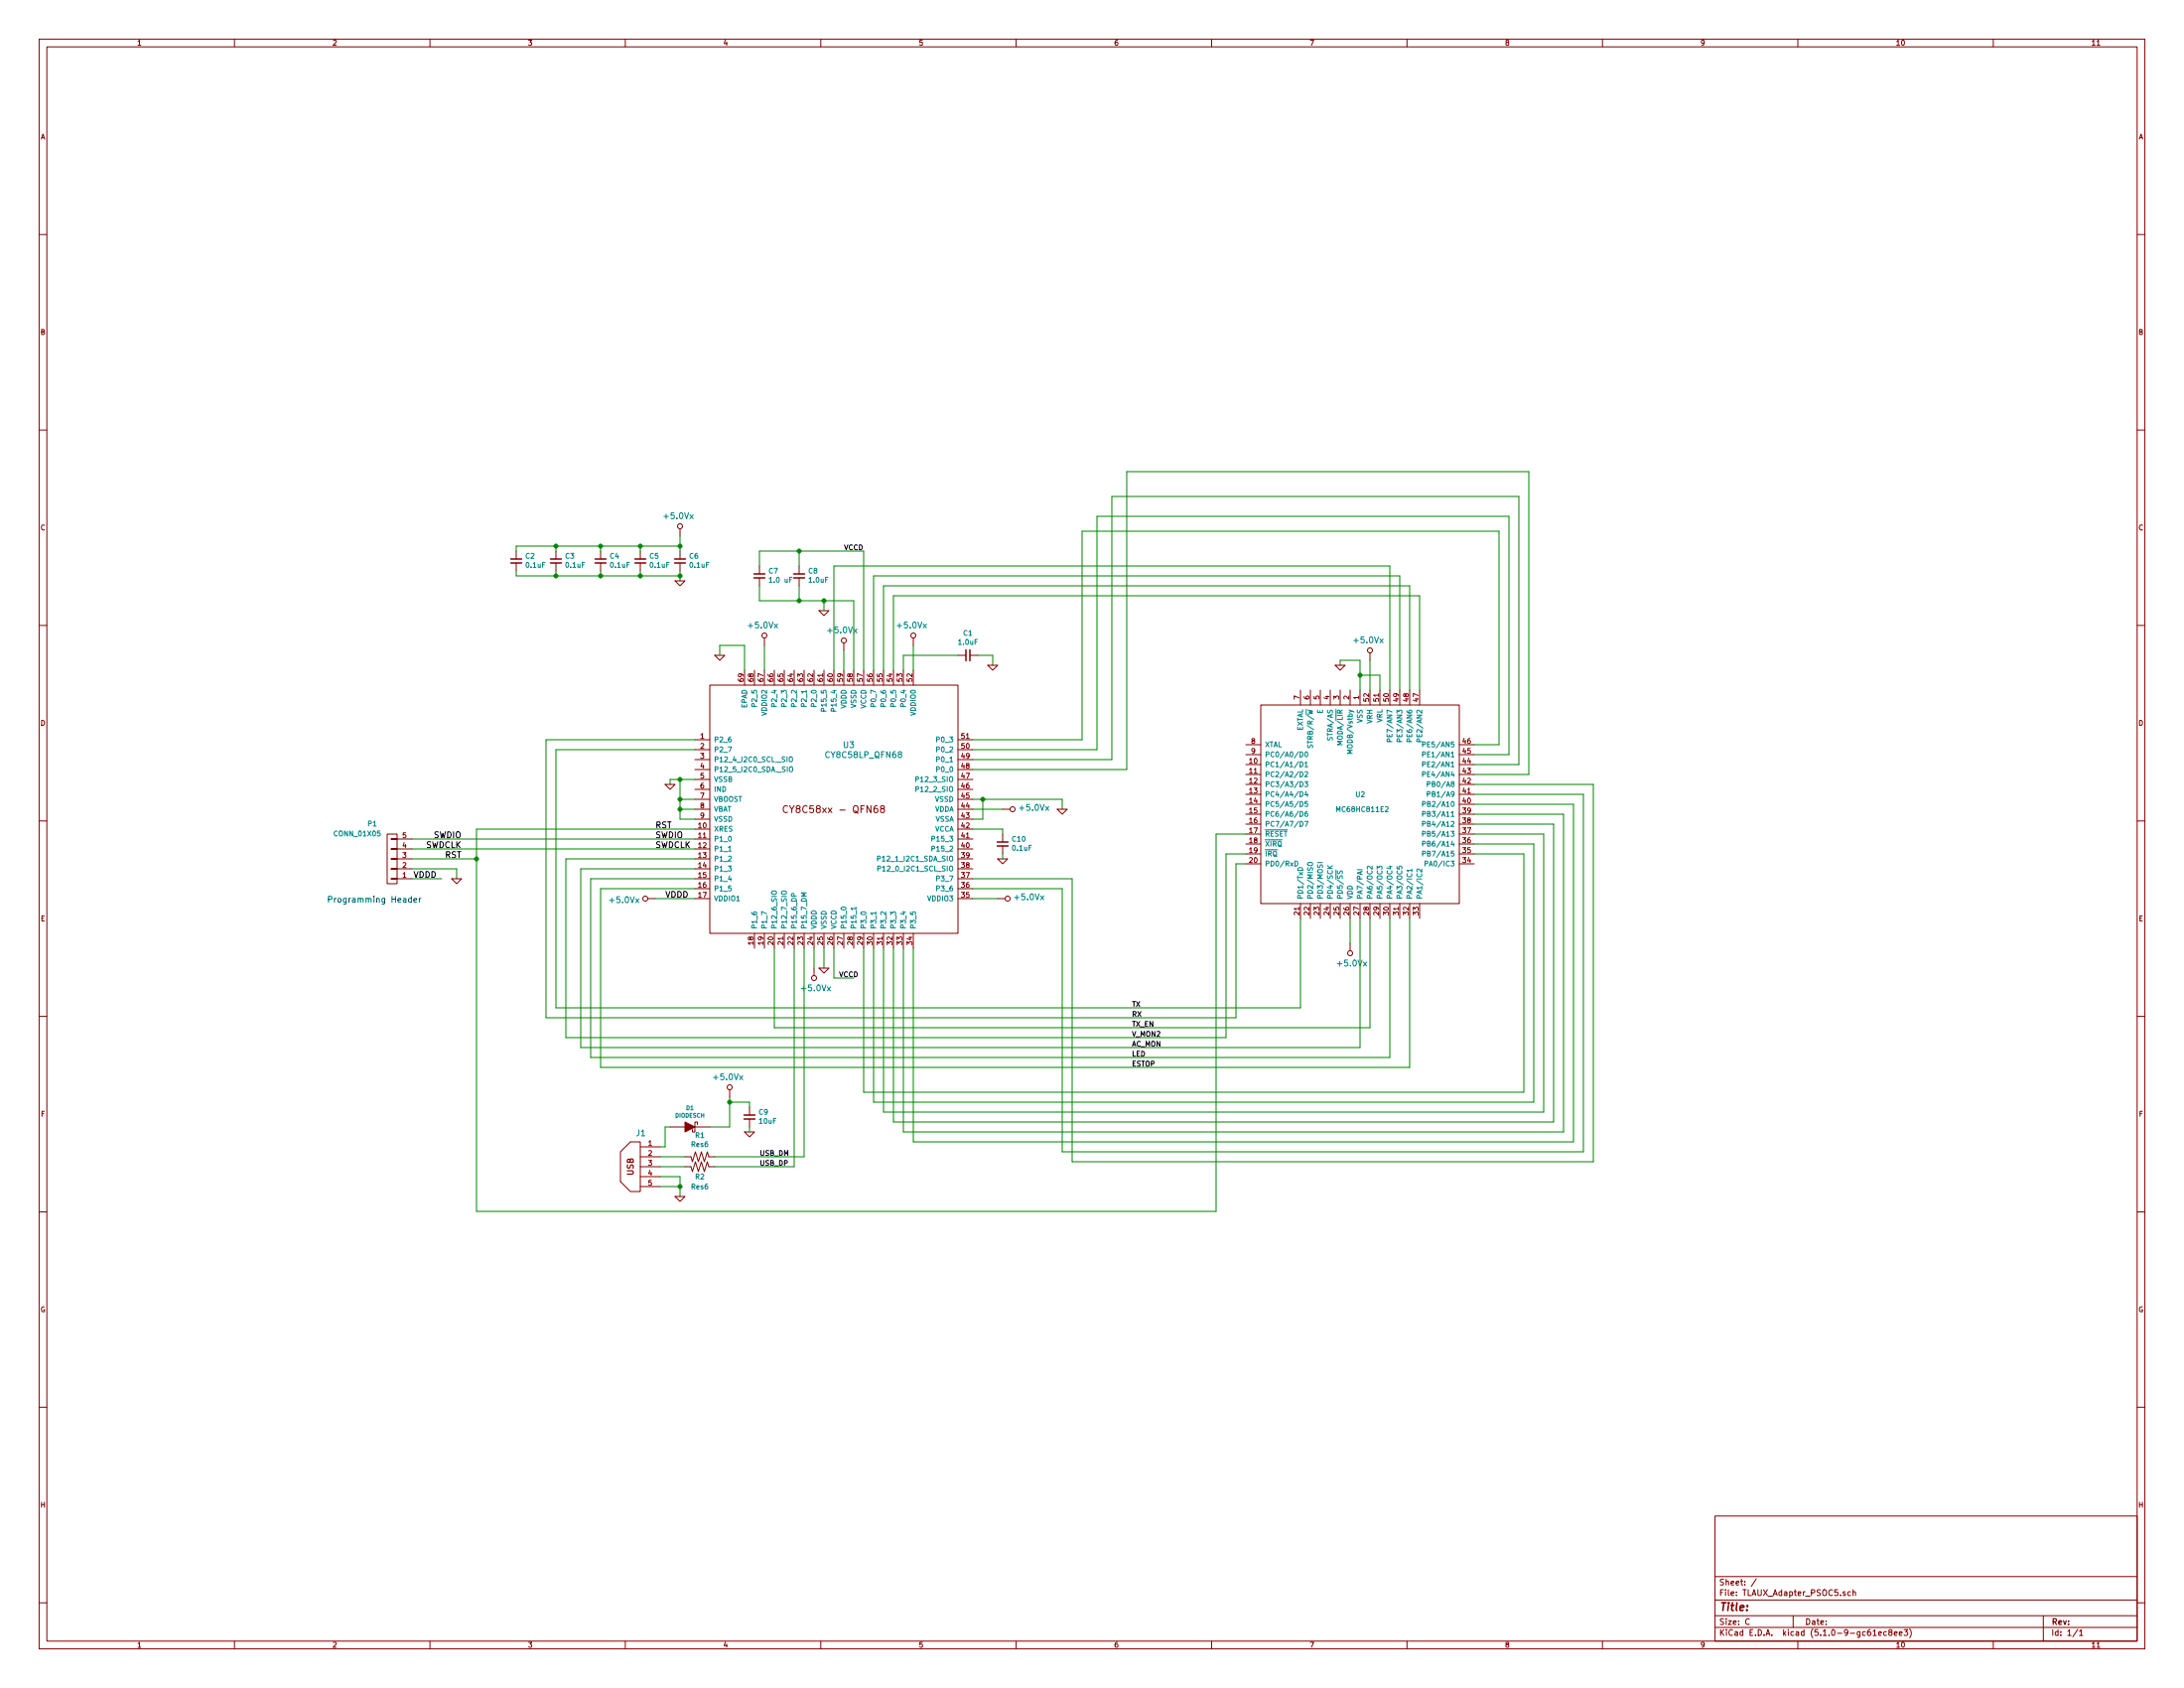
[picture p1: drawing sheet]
EESchema Schematic File Version 4
LIBS:TLAUX_Adapter_PSOC5-cache
EELAYER 29 0
EELAYER END
$Descr C 22000 17000
encoding utf-8
Sheet 1 1
Title ""
Date ""
Rev ""
Comp ""
Comment1 ""
Comment2 ""
Comment3 ""
Comment4 ""
$EndDescr
$Comp
L TLAUX_Adapter_PSOC5-rescue:MC68HC811E2-t_processor U2
U 1 1
P 13700 8100
F 0 "U2" H 13650 8200 50  0000 L CNN
F 1 "MC68HC811E2" H 13450 8050 50  0000 L CNN
F 2 "t_sockets:PLCC_52_Socket" H 13700 8100 50  0001 C CNN
F 3 "" H 13700 8100 50  0001 C CNN
	1    13700 8100
	1    0    0    -1  
$EndComp
Wire Wire Line
	6750 7850 6850 7850
Wire Wire Line
	6850 8250 7000 8250
Wire Wire Line
	6850 8150 7000 8150
Wire Wire Line
	6850 7850 6850 8050
Wire Wire Line
	7000 8050 6850 8050
Connection ~ 6850 8150
Text Label 6700 9050 0    60   ~ 0
VDDD
$Comp
L TLAUX_Adapter_PSOC5-rescue:CONN_01X05-t_Connectors P1
U 1 1
P 3950 8650
F 0 "P1" H 4150 8300 50  0000 C CNN
F 1 "CONN_01X05" H 4300 8400 50  0000 C CNN
F 2 "w_pin_strip:pin_strip_5" H 3950 8650 50  0001 C CNN
F 3 "" H 3950 8650 50  0000 C CNN
	1    3950 8650
	-1   0    0    1   
$EndComp
Wire Wire Line
	4150 8450 7000 8450
Wire Wire Line
	4150 8650 4800 8650
Wire Wire Line
	4150 8750 4600 8750
Wire Wire Line
	4600 8750 4600 8850
Wire Wire Line
	4150 8850 4450 8850
Text Label 4400 8850 2    60   ~ 0
VDDD
Text Notes 4250 9100 2    60   ~ 0
Programming Header
Text Label 4650 8650 2    60   ~ 0
RST
Text Label 4650 8550 2    60   ~ 0
SWDCLK
Text Label 4650 8450 2    60   ~ 0
SWDIO
Wire Wire Line
	7000 8350 4800 8350
Text Label 6600 8350 0    60   ~ 0
RST
Wire Wire Line
	4150 8550 7000 8550
Text Label 6600 8450 0    60   ~ 0
SWDIO
Text Label 6600 8550 0    60   ~ 0
SWDCLK
Wire Wire Line
	4800 8350 4800 8650
Wire Wire Line
	6750 7900 6750 7850
Connection ~ 6850 7850
Connection ~ 6850 8050
Wire Wire Line
	6850 8150 6850 8250
Wire Wire Line
	6850 7850 7000 7850
Wire Wire Line
	6850 8050 6850 8150
$Comp
L TLAUX_Adapter_PSOC5-rescue:CY8C58LP_QFN68-t_Cypress U3
U 1 1
P 8400 8150
F 0 "U3" H 8550 8800 60  0000 C CNN
F 1 "CY8C58LP_QFN68" H 8700 8700 60  0000 C CNN
F 2 "t_qfn:QFN_68" H 8400 8150 60  0001 C CNN
F 3 "" H 8400 8150 60  0000 C CNN
F 4 "428-3231-ND" H 8400 8150 60  0001 C CNN "Digikey"
	1    8400 8150
	1    0    0    -1  
$EndComp
Wire Wire Line
	6600 9050 7000 9050
Wire Wire Line
	13700 6950 13700 6800
Wire Wire Line
	13700 6800 13900 6800
Wire Wire Line
	13900 6800 13900 6950
Wire Wire Line
	13700 6800 13700 6650
Wire Wire Line
	13700 6650 13500 6650
Wire Wire Line
	13500 6650 13500 6700
Connection ~ 13700 6800
Wire Wire Line
	13800 6950 13800 6650
$Comp
L TLAUX_Adapter_PSOC5-rescue:GND-t_Power #PWR016
U 1 1
P 13500 6700
F 0 "#PWR016" H 13500 6700 30  0001 C CNN
F 1 "GND" H 13500 6630 30  0001 C CNN
F 2 "" H 13500 6700 60  0000 C CNN
F 3 "" H 13500 6700 60  0000 C CNN
	1    13500 6700
	1    0    0    -1  
$EndComp
$Comp
L TLAUX_Adapter_PSOC5-rescue:+5.0Vx-t_Power #PWR018
U 1 1
P 13800 6550
F 0 "#PWR018" H 13800 6525 60  0001 C CNN
F 1 "+5.0Vx" H 13782 6656 60  0000 C CNN
F 2 "" H 13800 6550 60  0000 C CNN
F 3 "" H 13800 6550 60  0000 C CNN
	1    13800 6550
	1    0    0    -1  
$EndComp
$Comp
L TLAUX_Adapter_PSOC5-rescue:+5.0Vx-t_Power #PWR017
U 1 1
P 13600 9600
F 0 "#PWR017" H 13600 9575 60  0001 C CNN
F 1 "+5.0Vx" H 13583 9705 60  0000 C CNN
F 2 "" H 13600 9600 60  0000 C CNN
F 3 "" H 13600 9600 60  0000 C CNN
	1    13600 9600
	-1   0    0    1   
$EndComp
Wire Wire Line
	13600 9500 13600 9250
Wire Wire Line
	13100 9250 13100 10150
Wire Wire Line
	5600 10150 5600 7550
Wire Wire Line
	5600 7550 7000 7550
Wire Wire Line
	5600 10150 13100 10150
Wire Wire Line
	12550 8700 12450 8700
Wire Wire Line
	12450 8700 12450 10250
Wire Wire Line
	12450 10250 5500 10250
Wire Wire Line
	5500 10250 5500 7450
Wire Wire Line
	5500 7450 7000 7450
$Comp
L TLAUX_Adapter_PSOC5-rescue:GND-t_Power #PWR01
U 1 1
P 4600 8850
F 0 "#PWR01" H 4600 8850 30  0001 C CNN
F 1 "GND" H 4600 8780 30  0001 C CNN
F 2 "" H 4600 8850 60  0000 C CNN
F 3 "" H 4600 8850 60  0000 C CNN
	1    4600 8850
	1    0    0    -1  
$EndComp
$Comp
L TLAUX_Adapter_PSOC5-rescue:GND-t_Power #PWR03
U 1 1
P 6750 7900
F 0 "#PWR03" H 6750 7900 30  0001 C CNN
F 1 "GND" H 6750 7830 30  0001 C CNN
F 2 "" H 6750 7900 60  0000 C CNN
F 3 "" H 6750 7900 60  0000 C CNN
	1    6750 7900
	1    0    0    -1  
$EndComp
Wire Wire Line
	7700 6750 7700 6500
Wire Wire Line
	9200 6750 9200 6500
Wire Wire Line
	9800 8250 9900 8250
Wire Wire Line
	9900 8250 9900 8050
Wire Wire Line
	9900 8050 9800 8050
Wire Wire Line
	9900 8050 10700 8050
Wire Wire Line
	10700 8050 10700 8150
Connection ~ 9900 8050
$Comp
L TLAUX_Adapter_PSOC5-rescue:GND-t_Power #PWR015
U 1 1
P 10700 8150
F 0 "#PWR015" H 10700 8150 30  0001 C CNN
F 1 "GND" H 10700 8080 30  0001 C CNN
F 2 "" H 10700 8150 60  0000 C CNN
F 3 "" H 10700 8150 60  0000 C CNN
	1    10700 8150
	1    0    0    -1  
$EndComp
$Comp
L TLAUX_Adapter_PSOC5-rescue:+5.0Vx-t_Power #PWR014
U 1 1
P 10200 8150
F 0 "#PWR014" H 10200 8125 60  0001 C CNN
F 1 "+5.0Vx" V 10182 8203 60  0000 L CNN
F 2 "" H 10200 8150 60  0000 C CNN
F 3 "" H 10200 8150 60  0000 C CNN
	1    10200 8150
	0    1    1    0   
$EndComp
$Comp
L TLAUX_Adapter_PSOC5-rescue:+5.0Vx-t_Power #PWR013
U 1 1
P 10150 9050
F 0 "#PWR013" H 10150 9025 60  0001 C CNN
F 1 "+5.0Vx" V 10132 9103 60  0000 L CNN
F 2 "" H 10150 9050 60  0000 C CNN
F 3 "" H 10150 9050 60  0000 C CNN
	1    10150 9050
	0    1    1    0   
$EndComp
Wire Wire Line
	10050 9050 9800 9050
$Comp
L TLAUX_Adapter_PSOC5-rescue:+5.0Vx-t_Power #PWR02
U 1 1
P 6500 9050
F 0 "#PWR02" H 6500 9025 60  0001 C CNN
F 1 "+5.0Vx" V 6483 9103 60  0000 L CNN
F 2 "" H 6500 9050 60  0000 C CNN
F 3 "" H 6500 9050 60  0000 C CNN
	1    6500 9050
	0    -1   -1   0   
$EndComp
$Comp
L TLAUX_Adapter_PSOC5-rescue:+5.0Vx-t_Power #PWR07
U 1 1
P 8200 9850
F 0 "#PWR07" H 8200 9825 60  0001 C CNN
F 1 "+5.0Vx" H 8183 9955 60  0000 C CNN
F 2 "" H 8200 9850 60  0000 C CNN
F 3 "" H 8200 9850 60  0000 C CNN
	1    8200 9850
	-1   0    0    1   
$EndComp
Wire Wire Line
	8300 9550 8300 9750
$Comp
L TLAUX_Adapter_PSOC5-rescue:GND-t_Power #PWR08
U 1 1
P 8300 9750
F 0 "#PWR08" H 8300 9750 30  0001 C CNN
F 1 "GND" H 8300 9680 30  0001 C CNN
F 2 "" H 8300 9750 60  0000 C CNN
F 3 "" H 8300 9750 60  0000 C CNN
	1    8300 9750
	1    0    0    -1  
$EndComp
$Comp
L TLAUX_Adapter_PSOC5-rescue:+5.0Vx-t_Power #PWR011
U 1 1
P 9200 6400
F 0 "#PWR011" H 9200 6375 60  0001 C CNN
F 1 "+5.0Vx" H 9182 6506 60  0000 C CNN
F 2 "" H 9200 6400 60  0000 C CNN
F 3 "" H 9200 6400 60  0000 C CNN
	1    9200 6400
	1    0    0    -1  
$EndComp
$Comp
L TLAUX_Adapter_PSOC5-rescue:+5.0Vx-t_Power #PWR06
U 1 1
P 7700 6400
F 0 "#PWR06" H 7700 6375 60  0001 C CNN
F 1 "+5.0Vx" H 7682 6506 60  0000 C CNN
F 2 "" H 7700 6400 60  0000 C CNN
F 3 "" H 7700 6400 60  0000 C CNN
	1    7700 6400
	1    0    0    -1  
$EndComp
$Comp
L TLAUX_Adapter_PSOC5-rescue:+5.0Vx-t_Power #PWR09
U 1 1
P 8500 6450
F 0 "#PWR09" H 8500 6425 60  0001 C CNN
F 1 "+5.0Vx" H 8482 6556 60  0000 C CNN
F 2 "" H 8500 6450 60  0000 C CNN
F 3 "" H 8500 6450 60  0000 C CNN
	1    8500 6450
	1    0    0    -1  
$EndComp
$Comp
L TLAUX_Adapter_PSOC5-rescue:GND-t_Power #PWR010
U 1 1
P 8300 6150
F 0 "#PWR010" H 8300 6150 30  0001 C CNN
F 1 "GND" H 8300 6080 30  0001 C CNN
F 2 "" H 8300 6150 60  0000 C CNN
F 3 "" H 8300 6150 60  0000 C CNN
	1    8300 6150
	1    0    0    -1  
$EndComp
$Comp
L TLAUX_Adapter_PSOC5-rescue:C_small-t_Devices C1
U 1 1
P 9750 6600
F 0 "C1" V 9525 6600 50  0000 C CNN
F 1 "1.0uF" V 9616 6600 50  0000 C CNN
F 2 "t_passive_smd:cap_0603" H 9788 6450 50  0001 C CNN
F 3 "" H 9750 6600 50  0001 C CNN
	1    9750 6600
	0    1    1    0   
$EndComp
Wire Wire Line
	9650 6600 9100 6600
Wire Wire Line
	9100 6600 9100 6750
Wire Wire Line
	9850 6600 10000 6600
Wire Wire Line
	10000 6600 10000 6700
$Comp
L TLAUX_Adapter_PSOC5-rescue:GND-t_Power #PWR012
U 1 1
P 10000 6700
F 0 "#PWR012" H 10000 6700 30  0001 C CNN
F 1 "GND" H 10000 6630 30  0001 C CNN
F 2 "" H 10000 6700 60  0000 C CNN
F 3 "" H 10000 6700 60  0000 C CNN
	1    10000 6700
	1    0    0    -1  
$EndComp
Wire Wire Line
	14000 6950 14000 5700
Wire Wire Line
	14000 5700 8400 5700
Wire Wire Line
	8400 5700 8400 6750
Wire Wire Line
	8800 6750 8800 5800
Wire Wire Line
	8800 5800 14100 5800
Wire Wire Line
	14100 5800 14100 6950
Wire Wire Line
	8900 5900 14200 5900
Wire Wire Line
	14200 5900 14200 6950
Wire Wire Line
	8900 6750 8900 5900
Wire Wire Line
	14300 6950 14300 6000
Wire Wire Line
	14300 6000 9000 6000
Wire Wire Line
	9000 6000 9000 6750
Wire Wire Line
	9800 7450 10900 7450
Wire Wire Line
	10900 7450 10900 5350
Wire Wire Line
	10900 5350 15100 5350
Wire Wire Line
	15100 5350 15100 7500
Wire Wire Line
	15100 7500 14850 7500
Wire Wire Line
	14850 7600 15200 7600
Wire Wire Line
	15200 7600 15200 5200
Wire Wire Line
	15200 5200 11050 5200
Wire Wire Line
	11050 5200 11050 7550
Wire Wire Line
	11050 7550 9800 7550
Wire Wire Line
	9800 7650 11200 7650
Wire Wire Line
	11200 7650 11200 5000
Wire Wire Line
	11200 5000 15300 5000
Wire Wire Line
	15300 5000 15300 7700
Wire Wire Line
	15300 7700 14850 7700
Wire Wire Line
	14850 7800 15400 7800
Wire Wire Line
	15400 7800 15400 4750
Wire Wire Line
	15400 4750 11350 4750
Wire Wire Line
	11350 4750 11350 7750
Wire Wire Line
	11350 7750 9800 7750
Wire Wire Line
	8700 9550 8700 11000
Wire Wire Line
	8700 11000 15350 11000
Wire Wire Line
	15350 11000 15350 8600
Wire Wire Line
	15350 8600 14850 8600
Wire Wire Line
	14850 8500 15450 8500
Wire Wire Line
	15450 8500 15450 11100
Wire Wire Line
	15450 11100 8800 11100
Wire Wire Line
	8800 11100 8800 9550
Wire Wire Line
	8900 9550 8900 11200
Wire Wire Line
	8900 11200 15550 11200
Wire Wire Line
	15550 11200 15550 8400
Wire Wire Line
	15550 8400 14850 8400
Wire Wire Line
	9000 9550 9000 11300
Wire Wire Line
	9000 11300 15650 11300
Wire Wire Line
	15650 11300 15650 8300
Wire Wire Line
	15650 8300 14850 8300
Wire Wire Line
	14850 8200 15750 8200
Wire Wire Line
	15750 8200 15750 11400
Wire Wire Line
	15750 11400 9100 11400
Wire Wire Line
	9100 11400 9100 9550
Wire Wire Line
	9200 9550 9200 11500
Wire Wire Line
	9200 11500 15850 11500
Wire Wire Line
	15850 11500 15850 8100
Wire Wire Line
	15850 8100 14850 8100
Wire Wire Line
	14850 8000 15950 8000
Wire Wire Line
	15950 8000 15950 11600
Wire Wire Line
	15950 11600 10700 11600
Wire Wire Line
	10700 11600 10700 8950
Wire Wire Line
	10700 8950 9800 8950
Wire Wire Line
	9800 8850 10800 8850
Wire Wire Line
	10800 8850 10800 11700
Wire Wire Line
	10800 11700 16050 11700
Wire Wire Line
	16050 11700 16050 7900
Wire Wire Line
	16050 7900 14850 7900
Wire Wire Line
	13800 9250 13800 10350
Wire Wire Line
	13800 10350 7800 10350
Wire Wire Line
	7800 10350 7800 9550
Wire Wire Line
	8100 9550 8100 11650
$Comp
L TLAUX_Adapter_PSOC5-rescue:USB_micro-B-t_Connectors J1
U 1 1
P 6450 11700
F 0 "J1" H 6456 11991 60  0000 C CNN
F 1 "USB_micro-B" H 6500 12050 60  0001 C CNN
F 2 "t_connectors:conn_usb_B_mini_smd" H 6450 11700 60  0001 C CNN
F 3 "" H 6450 11700 60  0000 C CNN
F 4 "VCC" H 6775 11850 50  0001 C CNN "VCC"
F 5 "D+" H 6750 11750 50  0001 C CNN "Data+"
F 6 "D-" H 6750 11650 50  0001 C CNN "Data-"
F 7 "GND" H 6750 11550 50  0001 C CNN "Ground"
	1    6450 11700
	1    0    0    -1  
$EndComp
Wire Wire Line
	6650 11850 6850 11850
Wire Wire Line
	6850 11850 6850 11950
Wire Wire Line
	6650 11950 6850 11950
Connection ~ 6850 11950
Wire Wire Line
	6850 11950 6850 12050
$Comp
L TLAUX_Adapter_PSOC5-rescue:GND-t_Power #PWR04
U 1 1
P 6850 12050
F 0 "#PWR04" H 6850 12050 30  0001 C CNN
F 1 "GND" H 6850 11980 30  0001 C CNN
F 2 "" H 6850 12050 60  0000 C CNN
F 3 "" H 6850 12050 60  0000 C CNN
	1    6850 12050
	1    0    0    -1  
$EndComp
$Comp
L TLAUX_Adapter_PSOC5-rescue:DIODESCH-t_Devices D1
U 1 1
P 6950 11350
F 0 "D1" H 6950 11543 40  0000 C CNN
F 1 "DIODESCH" H 6950 11467 40  0000 C CNN
F 2 "t_so:SOD-123" H 6950 11350 60  0001 C CNN
F 3 "" H 6950 11350 60  0000 C CNN
	1    6950 11350
	1    0    0    -1  
$EndComp
Wire Wire Line
	6750 11350 6700 11350
Wire Wire Line
	6700 11350 6700 11550
Wire Wire Line
	6700 11550 6650 11550
$Comp
L TLAUX_Adapter_PSOC5-rescue:+5.0Vx-t_Power #PWR05
U 1 1
P 7350 10950
F 0 "#PWR05" H 7350 10925 60  0001 C CNN
F 1 "+5.0Vx" H 7332 11056 60  0000 C CNN
F 2 "" H 7350 10950 60  0000 C CNN
F 3 "" H 7350 10950 60  0000 C CNN
	1    7350 10950
	1    0    0    -1  
$EndComp
Wire Wire Line
	7350 11050 7350 11100
Wire Wire Line
	7350 11350 7150 11350
$Comp
L TLAUX_Adapter_PSOC5-rescue:GND-t_Power #PWR0101
U 1 1
P 7250 6600
F 0 "#PWR0101" H 7250 6600 30  0001 C CNN
F 1 "GND" H 7250 6530 30  0001 C CNN
F 2 "" H 7250 6600 60  0000 C CNN
F 3 "" H 7250 6600 60  0000 C CNN
	1    7250 6600
	1    0    0    -1  
$EndComp
Wire Wire Line
	7500 6750 7500 6500
Wire Wire Line
	7500 6500 7250 6500
Wire Wire Line
	7250 6500 7250 6600
Wire Wire Line
	12550 8400 12250 8400
Wire Wire Line
	12250 8400 12250 12200
Wire Wire Line
	12250 12200 4800 12200
Wire Wire Line
	4800 12200 4800 8650
Connection ~ 4800 8650
Text Label 11400 10350 0    50   ~ 0
TX_EN
Text Label 11400 10150 0    50   ~ 0
TX
Text Label 11400 10250 0    50   ~ 0
RX
Wire Wire Line
	7000 8650 5700 8650
Wire Wire Line
	5700 8650 5700 10450
Wire Wire Line
	5700 10450 12350 10450
Wire Wire Line
	12350 10450 12350 8600
Wire Wire Line
	12350 8600 12550 8600
Text Label 11400 10450 0    50   ~ 0
V_MON2
Wire Wire Line
	13700 10550 5850 10550
Wire Wire Line
	5850 10550 5850 8750
Wire Wire Line
	5850 8750 7000 8750
Wire Wire Line
	13700 9250 13700 10550
Text Label 11400 10550 0    50   ~ 0
AC_MON
Wire Wire Line
	14000 10650 5950 10650
Wire Wire Line
	5950 10650 5950 8850
Wire Wire Line
	5950 8850 7000 8850
Wire Wire Line
	14000 9250 14000 10650
Wire Wire Line
	7000 8950 6050 8950
Wire Wire Line
	6050 8950 6050 10750
Wire Wire Line
	6050 10750 14200 10750
Wire Wire Line
	14200 9250 14200 10750
Text Label 11400 10650 0    50   ~ 0
LED
Text Label 11400 10750 0    50   ~ 0
ESTOP
$Comp
L TLAUX_Adapter_PSOC5-rescue:C_small-t_Devices C4
U 1 1
P 6050 5650
F 0 "C4" H 5962 5604 50  0000 R CNN
F 1 "0.1uF" H 5962 5695 50  0000 R CNN
F 2 "t_passive_smd:cap_0402" H 6088 5500 50  0001 C CNN
F 3 "" H 6050 5650 50  0001 C CNN
	1    6050 5650
	-1   0    0    1   
$EndComp
$Comp
L TLAUX_Adapter_PSOC5-rescue:C_small-t_Devices C3
U 1 1
P 5600 5650
F 0 "C3" H 5512 5604 50  0000 R CNN
F 1 "0.1uF" H 5512 5695 50  0000 R CNN
F 2 "t_passive_smd:cap_0402" H 5638 5500 50  0001 C CNN
F 3 "" H 5600 5650 50  0001 C CNN
	1    5600 5650
	-1   0    0    1   
$EndComp
$Comp
L TLAUX_Adapter_PSOC5-rescue:C_small-t_Devices C2
U 1 1
P 5200 5650
F 0 "C2" H 5112 5604 50  0000 R CNN
F 1 "0.1uF" H 5112 5695 50  0000 R CNN
F 2 "t_passive_smd:cap_0402" H 5238 5500 50  0001 C CNN
F 3 "" H 5200 5650 50  0001 C CNN
	1    5200 5650
	-1   0    0    1   
$EndComp
$Comp
L TLAUX_Adapter_PSOC5-rescue:C_small-t_Devices C5
U 1 1
P 6450 5650
F 0 "C5" H 6362 5604 50  0000 R CNN
F 1 "0.1uF" H 6362 5695 50  0000 R CNN
F 2 "t_passive_smd:cap_0402" H 6488 5500 50  0001 C CNN
F 3 "" H 6450 5650 50  0001 C CNN
	1    6450 5650
	-1   0    0    1   
$EndComp
$Comp
L TLAUX_Adapter_PSOC5-rescue:C_small-t_Devices C6
U 1 1
P 6850 5650
F 0 "C6" H 6762 5604 50  0000 R CNN
F 1 "0.1uF" H 6762 5695 50  0000 R CNN
F 2 "t_passive_smd:cap_0402" H 6888 5500 50  0001 C CNN
F 3 "" H 6850 5650 50  0001 C CNN
	1    6850 5650
	-1   0    0    1   
$EndComp
Wire Wire Line
	6850 5750 6850 5800
Wire Wire Line
	6850 5800 6450 5800
Wire Wire Line
	6450 5800 6450 5750
Wire Wire Line
	6450 5800 6050 5800
Wire Wire Line
	6050 5800 6050 5750
Connection ~ 6450 5800
Wire Wire Line
	6050 5800 5600 5800
Wire Wire Line
	5600 5800 5600 5750
Connection ~ 6050 5800
Wire Wire Line
	5600 5800 5200 5800
Wire Wire Line
	5200 5800 5200 5750
Connection ~ 5600 5800
Wire Wire Line
	5200 5550 5200 5500
Wire Wire Line
	5200 5500 5600 5500
Wire Wire Line
	5600 5500 5600 5550
Wire Wire Line
	5600 5500 6050 5500
Wire Wire Line
	6050 5500 6050 5550
Connection ~ 5600 5500
Wire Wire Line
	6050 5500 6450 5500
Wire Wire Line
	6450 5500 6450 5550
Connection ~ 6050 5500
Wire Wire Line
	6450 5500 6850 5500
Wire Wire Line
	6850 5500 6850 5550
Connection ~ 6450 5500
Wire Wire Line
	6850 5500 6850 5400
Connection ~ 6850 5500
Wire Wire Line
	6850 5800 6850 5850
Connection ~ 6850 5800
$Comp
L TLAUX_Adapter_PSOC5-rescue:+5.0Vx-t_Power #PWR019
U 1 1
P 6850 5300
F 0 "#PWR019" H 6850 5275 60  0001 C CNN
F 1 "+5.0Vx" H 6832 5406 60  0000 C CNN
F 2 "" H 6850 5300 60  0000 C CNN
F 3 "" H 6850 5300 60  0000 C CNN
	1    6850 5300
	1    0    0    -1  
$EndComp
$Comp
L TLAUX_Adapter_PSOC5-rescue:GND-t_Power #PWR020
U 1 1
P 6850 5850
F 0 "#PWR020" H 6850 5850 30  0001 C CNN
F 1 "GND" H 6850 5780 30  0001 C CNN
F 2 "" H 6850 5850 60  0000 C CNN
F 3 "" H 6850 5850 60  0000 C CNN
	1    6850 5850
	1    0    0    -1  
$EndComp
Text Label 7650 11750 0    50   ~ 0
USB_DP
Text Label 7650 11650 0    50   ~ 0
USB_DM
$Comp
L TLAUX_Adapter_PSOC5-rescue:Res6-t_Devices R1
U 1 1
P 7050 11650
F 0 "R1" V 6833 11650 50  0000 C CNN
F 1 "Res6" V 6924 11650 50  0000 C CNN
F 2 "t_passive_smd:res_0603" V 6917 11650 60  0001 C CNN
F 3 "" H 7050 11660 60  0000 C CNN
	1    7050 11650
	0    1    1    0   
$EndComp
$Comp
L TLAUX_Adapter_PSOC5-rescue:Res6-t_Devices R2
U 1 1
P 7050 11750
F 0 "R2" V 7150 11750 50  0000 C CNN
F 1 "Res6" V 7250 11750 50  0000 C CNN
F 2 "t_passive_smd:res_0603" H 7050 11760 60  0001 C CNN
F 3 "" H 7050 11760 60  0000 C CNN
	1    7050 11750
	0    1    1    0   
$EndComp
Wire Wire Line
	6900 11650 6650 11650
Wire Wire Line
	6650 11750 6900 11750
Wire Wire Line
	8000 9550 8000 11750
Wire Wire Line
	7200 11750 8000 11750
Wire Wire Line
	7200 11650 8100 11650
Wire Wire Line
	8500 6550 8500 6750
Wire Wire Line
	8200 9550 8200 9750
Wire Wire Line
	8400 9850 8600 9850
Wire Wire Line
	8400 9550 8400 9850
Text Label 8450 9850 0    50   ~ 0
VCCD
Wire Wire Line
	8600 6750 8600 6050
Wire Wire Line
	8600 6050 8300 6050
Wire Wire Line
	8300 6050 8300 6150
Wire Wire Line
	8700 5550 8700 6750
Text Label 8500 5550 0    50   ~ 0
VCCD
$Comp
L TLAUX_Adapter_PSOC5-rescue:C_small-t_Devices C8
U 1 1
P 8050 5800
F 0 "C8" H 7962 5754 50  0000 R CNN
F 1 "1.0uF" H 7962 5845 50  0000 R CNN
F 2 "t_passive_smd:cap_0603" H 8088 5650 50  0001 C CNN
F 3 "" H 8050 5800 50  0001 C CNN
	1    8050 5800
	-1   0    0    1   
$EndComp
Wire Wire Line
	8300 6050 8050 6050
Wire Wire Line
	8050 6050 8050 5900
Connection ~ 8300 6050
Wire Wire Line
	8050 5700 8050 5550
Wire Wire Line
	8050 5550 8700 5550
$Comp
L TLAUX_Adapter_PSOC5-rescue:C_small-t_Devices C7
U 1 1
P 7650 5800
F 0 "C7" H 7562 5754 50  0000 R CNN
F 1 "1.0 uF" H 7562 5845 50  0000 R CNN
F 2 "t_passive_smd:cap_0603" H 7688 5650 50  0001 C CNN
F 3 "" H 7650 5800 50  0001 C CNN
	1    7650 5800
	-1   0    0    1   
$EndComp
Wire Wire Line
	8050 6050 7650 6050
Wire Wire Line
	7650 6050 7650 5900
Connection ~ 8050 6050
Wire Wire Line
	7650 5700 7650 5550
Wire Wire Line
	7650 5550 8050 5550
Connection ~ 8050 5550
$Comp
L TLAUX_Adapter_PSOC5-rescue:C_small-t_Devices C9
U 1 1
P 7550 11250
F 0 "C9" H 7462 11204 50  0000 R CNN
F 1 "10uF" H 7462 11295 50  0000 R CNN
F 2 "t_passive_smd:cap_0805" H 7588 11100 50  0001 C CNN
F 3 "" H 7550 11250 50  0001 C CNN
	1    7550 11250
	-1   0    0    1   
$EndComp
$Comp
L TLAUX_Adapter_PSOC5-rescue:GND-t_Power #PWR021
U 1 1
P 7550 11400
F 0 "#PWR021" H 7550 11400 30  0001 C CNN
F 1 "GND" H 7550 11330 30  0001 C CNN
F 2 "" H 7550 11400 60  0000 C CNN
F 3 "" H 7550 11400 60  0000 C CNN
	1    7550 11400
	1    0    0    -1  
$EndComp
Wire Wire Line
	7550 11350 7550 11400
Wire Wire Line
	7550 11150 7550 11100
Wire Wire Line
	7550 11100 7350 11100
Connection ~ 7350 11100
Wire Wire Line
	7350 11100 7350 11350
Wire Wire Line
	9800 8150 10100 8150
$Comp
L TLAUX_Adapter_PSOC5-rescue:C_small-t_Devices C10
U 1 1
P 10100 8500
F 0 "C10" H 10012 8454 50  0000 R CNN
F 1 "0.1uF" H 10012 8545 50  0000 R CNN
F 2 "t_passive_smd:cap_0402" H 10138 8350 50  0001 C CNN
F 3 "" H 10100 8500 50  0001 C CNN
	1    10100 8500
	-1   0    0    1   
$EndComp
$Comp
L TLAUX_Adapter_PSOC5-rescue:GND-t_Power #PWR022
U 1 1
P 10100 8650
F 0 "#PWR022" H 10100 8650 30  0001 C CNN
F 1 "GND" H 10100 8580 30  0001 C CNN
F 2 "" H 10100 8650 60  0000 C CNN
F 3 "" H 10100 8650 60  0000 C CNN
	1    10100 8650
	1    0    0    -1  
$EndComp
Wire Wire Line
	10100 8650 10100 8600
Wire Wire Line
	10100 8400 10100 8350
Wire Wire Line
	9800 8350 10100 8350
$EndSCHEMATC
